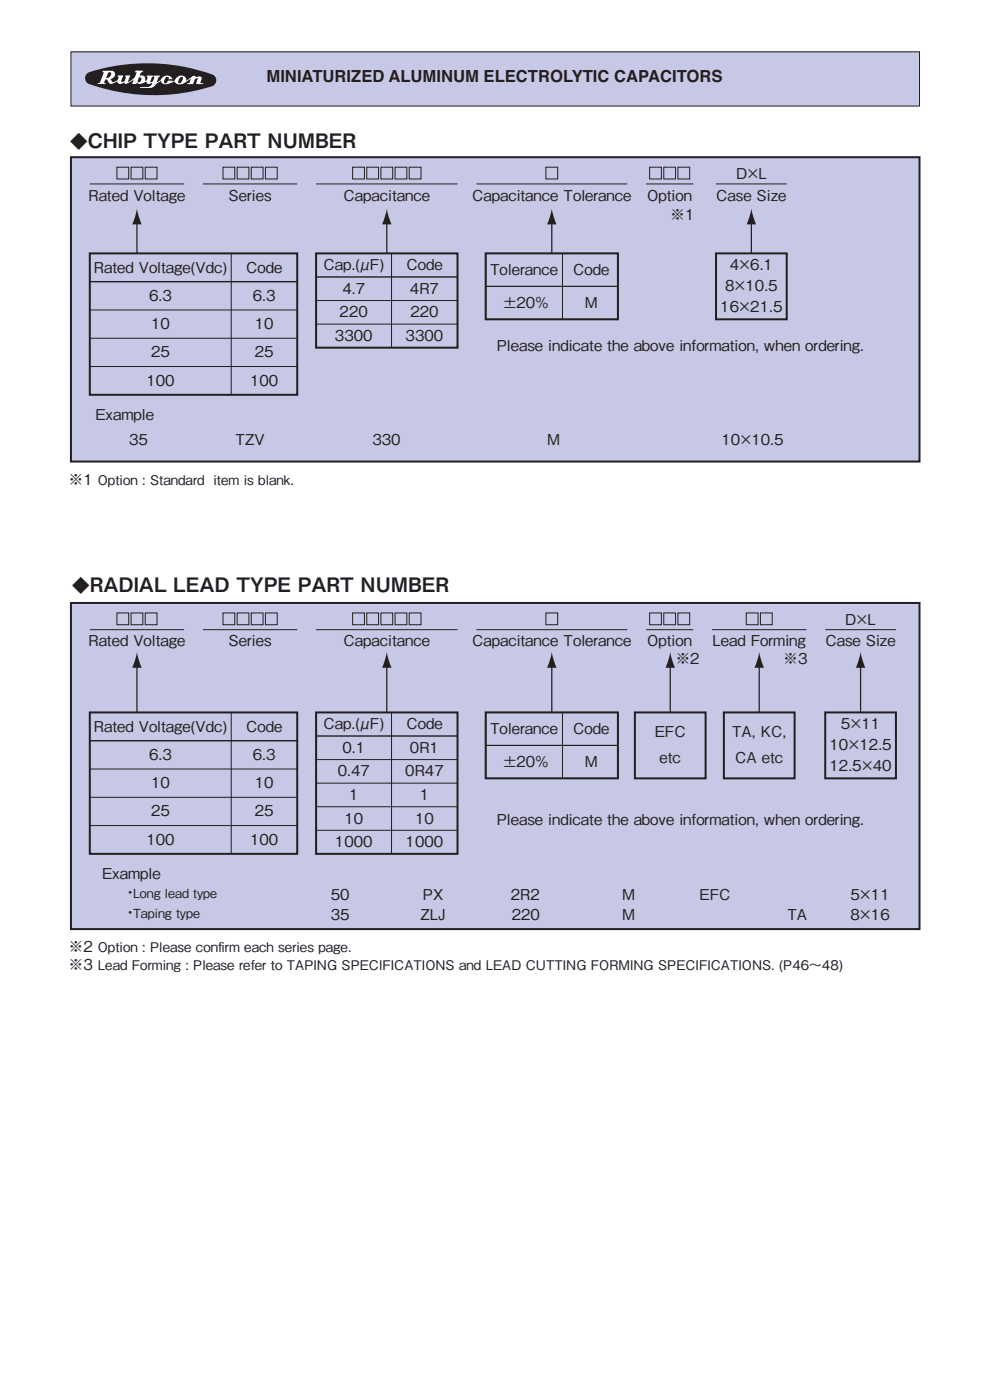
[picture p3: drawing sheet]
<svg xmlns="http://www.w3.org/2000/svg" width="210mm" height="297mm" viewBox="0 0 210 297" stroke-linecap="round" stroke-linejoin="round" font-family="sans-serif">
<path d="M15.1 127.9h179.9v69.2h-179.9z" fill="#c7c8e5"/>
<path d="M15.1 127.9h179.9v69.2h-179.9z" fill="none" stroke="#231f20" stroke-width=".42"/>
<path d="M15.1 33.4h179.9v64.5h-179.9z" fill="#c7c8e5"/>
<path d="M15.1 33.4h179.9v64.5h-179.9z" fill="none" stroke="#231f20" stroke-width=".42"/>
<path d="M15 11h180v11.5h-180z" fill="#c7c8e5"/>
<path d="M15 11h180v11.5h-180z" fill="none" stroke="#231f20" stroke-width=".21"/>
<path d="M18.5 15.5a40.4 40.4 0 0 1 26.7 .4 1.34 1.34 0 0 1 .7 1.2 1.34 1.34 0 0 1-.8 1.2 40.9 40.9 0 0 1-26.3-.5 1.36 1.36 0 0 1-.3-2.3z" fill="#231f20"/>
<path d="M38.3 16.4h.4a.92 .92 0 0 1-.9 1.2l.1-.6zM29.5 16.4h.2a.51 .51 0 0 1 .2 .7 .51 .51 0 0 1-.7 .2zM23 15.4l.4-.1a.8 .8 0 0 1 0 .9 .8 .8 0 0 1-.9 .3zM21.9 15l-.2 .3 .3 .1-.8 2.1-.4 .1-.1 .2h1.6l.1-.2h-.3l.2-.5 .1-.2h.3a.91 .91 0 0 0 .6 .9 .91 .91 0 0 0 1-.2l.6-.4 .1 .3a.91 .91 0 0 0 1.4 0l.3 .3 1.7-.9-.4 .9h.9l.2-.3 .1 .2a2.28 2.28 0 0 0 1.9-.4 .56 .56 0 0 0 .3 .5 .56 .56 0 0 0 .7-.1l.2-.2a1.2 1.2 0 0 1-1.6 1l-1 .1a6.1 6.1 0 0 0 2.9-.2l.5-.6 1.1-.6a1.1 1.1 0 0 0 1.7 .6l1.2-.5a1.49 1.49 0 0 0 2.5 0l.9-.5a1 1 0 0 1-.8 .9v.1h1.2l.5-1 .4-.2 .2 .1-.3 1.1h1.4v-.2h-.6l.3-1a.6 .6 0 0 0-.9-.3l-.4 .1-.2-.3h-.3l-1.5 1.1a1.07 1.07 0 0 0-.7-1.2 1.07 1.07 0 0 0-1.3 .4l-.4 .7-.6 .2v-.2h-.8a.6 .6 0 0 1-.9 .4 .91 .91 0 0 1 .9-1.1l.1 .4h.8a1.32 1.32 0 0 0-1.3-.8 1.32 1.32 0 0 0-1.2 1l-.9 .5 .4-1 .3-.5h-1.3v.2a.93 .93 0 0 1-.7 1.2l.6-1.4h-1.3l-.1 .3 .2 .2-.1 .4-.5 .3a.85 .85 0 0 0-.1-1 .85 .85 0 0 0-1-.2l.1-.2a.45 .45 0 0 1 .5-.5l.1-.3h-1.5l-.1 .3 .3 .1a1.98 1.98 0 0 1-1.2 1.6l-.6 .3 .4-1.3h-1v.1a.84 .84 0 0 1-.8 1.2l-.1-.1 .4-1.2h-1l-.1 .1a.73 .73 0 0 1-.5 1.2l-.3 .1a.66 .66 0 0 1-.8-.6 .92 .92 0 0 0 .9-.7 .92 .92 0 0 0-.5-1.1z" fill="#fff"/>
<g fill="none" stroke="#231f20" stroke-width=".21">
<path d="M19 39h20M24.8 35.5h2.5v2.5h-2.5zM27.8 35.5h2.5v2.5h-2.5zM30.8 35.5h2.5v2.5h-2.5zM43 39h20M47.3 35.5h2.5v2.5h-2.5zM50.3 35.5h2.5v2.5h-2.5zM53.3 35.5h2.5v2.5h-2.5zM56.3 35.5h2.5v2.5h-2.5zM67 39h30.1M74.8 35.5h2.5v2.5h-2.5zM77.8 35.5h2.5v2.5h-2.5z"/>
<path d="M80.8 35.5h2.5v2.5h-2.5zM83.8 35.5h2.5v2.5h-2.5zM86.8 35.5h2.5v2.5h-2.5zM101 39h32M115.8 35.5h2.5v2.5h-2.5zM137.1 39h10M137.8 35.5h2.5v2.5h-2.5zM140.8 35.5h2.5v2.5h-2.5zM143.8 35.5h2.5v2.5h-2.5zM151.9 39h15M19 133.6h20M24.8 130h2.5v2.5h-2.5z"/>
<path d="M27.8 130h2.5v2.5h-2.5zM30.8 130h2.5v2.5h-2.5zM43 133.6h20M47.3 130h2.5v2.5h-2.5zM50.3 130h2.5v2.5h-2.5zM53.3 130h2.5v2.5h-2.5zM56.3 130h2.5v2.5h-2.5zM67 133.6h30.1M74.8 130h2.5v2.5h-2.5zM77.8 130h2.5v2.5h-2.5zM80.8 130h2.5v2.5h-2.5zM83.8 130h2.5v2.5h-2.5z"/>
<path d="M86.8 130h2.5v2.5h-2.5zM101 133.6h32M115.8 130h2.5v2.5h-2.5zM137.1 133.6h10M137.8 130h2.5v2.5h-2.5zM140.8 130h2.5v2.5h-2.5zM143.8 130h2.5v2.5h-2.5zM151 133.6h20M158.3 130h2.5v2.5h-2.5zM161.3 130h2.5v2.5h-2.5zM175 133.6h15M49 151.1v30"/>
<path d="M83.1 151.1v30M19 163.1h44M19 169.1h44M19 175.1h44M67.1 161.1h30M67.1 166.1h30M67.1 171.1h30M67.1 176.1h30"/>
</g>
<path d="M19 151.1h44v30h-44zM67.1 151.1h30v30h-30zM103 151.1h28.1v14h-28.1zM153.6 151.1h15v14h-15zM175.1 151.1h14.9v14h-14.9z" fill="none" stroke="#231f20" stroke-width=".42"/>
<path d="M19 157.1h44M67.1 156.1h30" fill="none" stroke="#231f20" stroke-width=".3"/>
<path d="M29 141v10.1" fill="none" stroke="#231f20" stroke-width=".26"/>
<path d="M29.1 138.3l.4 1.8 .6 1.6h-2l.5-1.6z" fill="#231f20"/>
<path d="M82 141v10.1" fill="none" stroke="#231f20" stroke-width=".26"/>
<path d="M82 138.3l.5 1.8 .6 1.6h-2.1l.6-1.6z" fill="#231f20"/>
<path d="M117 141v10.1" fill="none" stroke="#231f20" stroke-width=".26"/>
<path d="M117.1 138.3l.4 1.8 .6 1.6h-2.1l.6-1.6z" fill="#231f20"/>
<path d="M161 141v10.1" fill="none" stroke="#231f20" stroke-width=".26"/>
<path d="M161.1 138.3l.4 1.8 .6 1.6h-2.1l.6-1.6z" fill="#231f20"/>
<path d="M134.7 151.1h15v14h-15z" fill="none" stroke="#231f20" stroke-width=".42"/>
<path d="M142.2 141v10.1" fill="none" stroke="#231f20" stroke-width=".26"/>
<path d="M142.2 138.3l.4 1.8 .6 1.6h-2l.6-1.6z" fill="#231f20"/>
<path d="M182.5 141v10.1" fill="none" stroke="#231f20" stroke-width=".26"/>
<path d="M182.5 138.3l.5 1.8 .6 1.6h-2.1l.6-1.6z" fill="#231f20"/>
<path d="M103 151.1h28.1v7h-28.1zM103 158.1h28.1v7h-28.1zM119.3 151.1v13.9" fill="none" stroke="#231f20" stroke-width=".21"/>
<path d="M103 53.8h28.1v13.9h-28.1z" fill="none" stroke="#231f20" stroke-width=".42"/>
<path d="M117 46.9v6.9" fill="none" stroke="#231f20" stroke-width=".26"/>
<path d="M117.1 44.2l.4 1.8 .6 1.6h-2.1l.6-1.6z" fill="#231f20"/>
<path d="M49 53.8v30M83.1 53.8v20M103 53.8h28.1v7h-28.1zM119.3 53.7v13.9M19 65.8h44M19 71.8h44M19 77.8h44M67.1 63.8h30M67.1 68.8h30M103 60.8h28.1v6.9h-28.1z" fill="none" stroke="#231f20" stroke-width=".21"/>
<path d="M19 53.8h44v30h-44zM67.1 53.8h30v20h-30zM151.9 53.8h15v13.9h-15z" fill="none" stroke="#231f20" stroke-width=".42"/>
<path d="M19 59.8h44M67.1 58.8h30" fill="none" stroke="#231f20" stroke-width=".3"/>
<path d="M29 46.9v6.9" fill="none" stroke="#231f20" stroke-width=".26"/>
<path d="M29.1 44.2l.4 1.8 .6 1.6h-2l.5-1.6z" fill="#231f20"/>
<path d="M82 46.9v6.9" fill="none" stroke="#231f20" stroke-width=".26"/>
<path d="M82 44.2l.5 1.8 .6 1.6h-2.1l.6-1.6z" fill="#231f20"/>
<path d="M159.4 46.9v6.9" fill="none" stroke="#231f20" stroke-width=".26"/>
<path d="M159.4 44.2l.4 1.8 .6 1.6h-2l.6-1.6z" fill="#231f20"/>
<g font-size="4.2" fill="#231f20">
<text x="18.6" y="31.4">CHIP TYPE PART NUMBER</text>
<text x="19" y="125.6">RADIAL LEAD TYPE PART NUMBER</text>
</g>
<g font-size="3.7" fill="#231f20">
<text x="14.9" y="31.4">◆</text>
<text x="15.3" y="125.6">◆</text>
</g>
<text font-size="3.5" fill="#231f20" x="56.5" y="17.4">MINIATURIZED ALUMINUM ELECTROLYTIC CAPACITORS</text>
<g font-size="3.2" fill="#231f20">
<text x="156.1" y="38">D×L</text>
<text x="18.8" y="42.5">Rated Voltage</text>
<text x="48.5" y="42.5">Series</text>
<text x="72.9" y="42.5">Capacitance</text>
<text x="100.1" y="42.5">Capacitance Tolerance</text>
<text x="137.3" y="42.5">Option</text>
<text x="142.1" y="46.8">※1</text>
<text x="151.9" y="42.5">Case Size</text>
<text x="19.9" y="57.8">Rated Voltage(Vdc)</text>
<text x="52.2" y="57.8">Code</text>
<text x="68.6" y="57.3">Cap.(μF)</text>
<text x="86.2" y="57.3">Code</text>
<text x="103.4" y="58.4">Ｔｏｅａｃ</text>
<text x="106.6" y="58.4">ｌｒｎｅ</text>
<text x="121.6" y="58.4">Code</text>
<text x="154.8" y="57.3">4×6.1</text>
<text x="31.6" y="63.8">6.3</text>
<text x="53.6" y="63.8">6.3</text>
<text x="72.6" y="62.3">4.7</text>
<text x="87" y="62.3">4R7</text>
<text x="106.6" y="65.4">±20%</text>
<text x="124" y="65.4">M</text>
<text x="153.8" y="61.8">8×10.5</text>
<text x="32" y="69.8">10</text>
<text x="54.1" y="69.8">10</text>
<text x="72" y="67.3">220</text>
<text x="87" y="67.3">220</text>
<text x="152.8" y="66.3">16×21.5</text>
<text x="32" y="75.8">25</text>
<text x="54.1" y="75.8">25</text>
<text x="71" y="72.3">3300</text>
<text x="86" y="72.3">3300</text>
<text x="105.4" y="74.4">Please indicate the above information, when ordering.</text>
<text x="31" y="81.8">100</text>
<text x="53" y="81.8">100</text>
<text x="20.2" y="89">Example</text>
<text x="27.4" y="94.5">35</text>
<text x="50" y="94.5">TZV</text>
<text x="79" y="94.5">330</text>
<text x="116.1" y="94.5">M</text>
<text x="153" y="94.5">10×10.5</text>
<text x="14.5" y="103">※1</text>
<text x="18.8" y="137.1">Rated Voltage</text>
<text x="48.5" y="137.1">Series</text>
<text x="72.9" y="137.1">Capacitance</text>
<text x="100.1" y="137.1">Capacitance Tolerance</text>
<text x="137.3" y="137.1">Option</text>
<text x="151.1" y="137.1">Lead Forming</text>
<text x="175.1" y="137.1">Case Size</text>
<text x="179.3" y="132.6">D×L</text>
<text x="143.3" y="140.8">※2</text>
<text x="166.1" y="140.8">※3</text>
<text x="19.9" y="155.2">Rated Voltage(Vdc)</text>
<text x="52.2" y="155.2">Code</text>
<text x="68.6" y="154.7">Cap.(μF)</text>
<text x="86.2" y="154.7">Code</text>
<text x="103.4" y="155.7">Ｔｏｅａｃ</text>
<text x="106.6" y="155.7">ｌｒｎｅ</text>
<text x="121.6" y="155.7">Code</text>
<text x="178.4" y="154.7">5×11</text>
<text x="31.6" y="161.2">6.3</text>
<text x="53.6" y="161.2">6.3</text>
<text x="72.6" y="159.7">0.1</text>
<text x="87" y="159.7">0R1</text>
<text x="138.9" y="156.4">EFC</text>
<text x="139.9" y="161.9">etc</text>
<text x="155.3" y="156.4">TA, KC,</text>
<text x="156" y="161.9">CA etc</text>
<text x="176" y="159.2">10×12.5</text>
<text x="32" y="167.2">10</text>
<text x="54.1" y="167.2">10</text>
<text x="71.6" y="164.7">0.47</text>
<text x="86" y="164.7">0R47</text>
<text x="106.6" y="162.8">±20%</text>
<text x="124" y="162.8">M</text>
<text x="176" y="163.7">12.5×40</text>
<text x="32" y="173.2">25</text>
<text x="54.1" y="173.2">25</text>
<text x="74" y="169.7">1</text>
<text x="89.1" y="169.7">1</text>
<text x="31" y="179.2">100</text>
<text x="53" y="179.2">100</text>
<text x="71" y="179.7">1000</text>
<text x="73" y="174.7">10</text>
<text x="86" y="179.7">1000</text>
<text x="88.1" y="174.7">10</text>
<text x="105.4" y="175">Please indicate the above information, when ordering.</text>
<text x="21.6" y="186.4">Example</text>
<text x="26" y="190.6">・</text>
<text x="70.2" y="191">50</text>
<text x="89.7" y="191">PX</text>
<text x="108.4" y="191">2R2</text>
<text x="131.9" y="191">M</text>
<text x="148.4" y="191">EFC</text>
<text x="180.4" y="191">5×11</text>
<text x="26" y="194.8">・</text>
<text x="70.2" y="195.2">35</text>
<text x="89.2" y="195.2">ZLJ</text>
<text x="108.5" y="195.2">220</text>
<text x="131.9" y="195.2">M</text>
<text x="167" y="195.2">TA</text>
<text x="180.4" y="195.2">8×16</text>
<text x="14.5" y="201.9">※2</text>
<text x="14.5" y="205.7">※3</text>
</g>
<g font-size="2.8" fill="#231f20">
<text x="20.8" y="103">Option : Standard item is blank.</text>
<text x="20.8" y="201.9">Option : Please conf</text>
<text x="46.3" y="201.9">irm each series page.</text>
<text x="20.8" y="205.7">Lead Forming : Please refer to TAPING SPECIFICATIONS and LEAD CUTTING FORMING SPECIFICATIONS. (P46～48)</text>
</g>
<g font-size="2.6" fill="#231f20">
<text x="28.2" y="190.6">Long lead type</text>
<text x="28.2" y="194.8">Taping type</text>
</g>
</svg>
